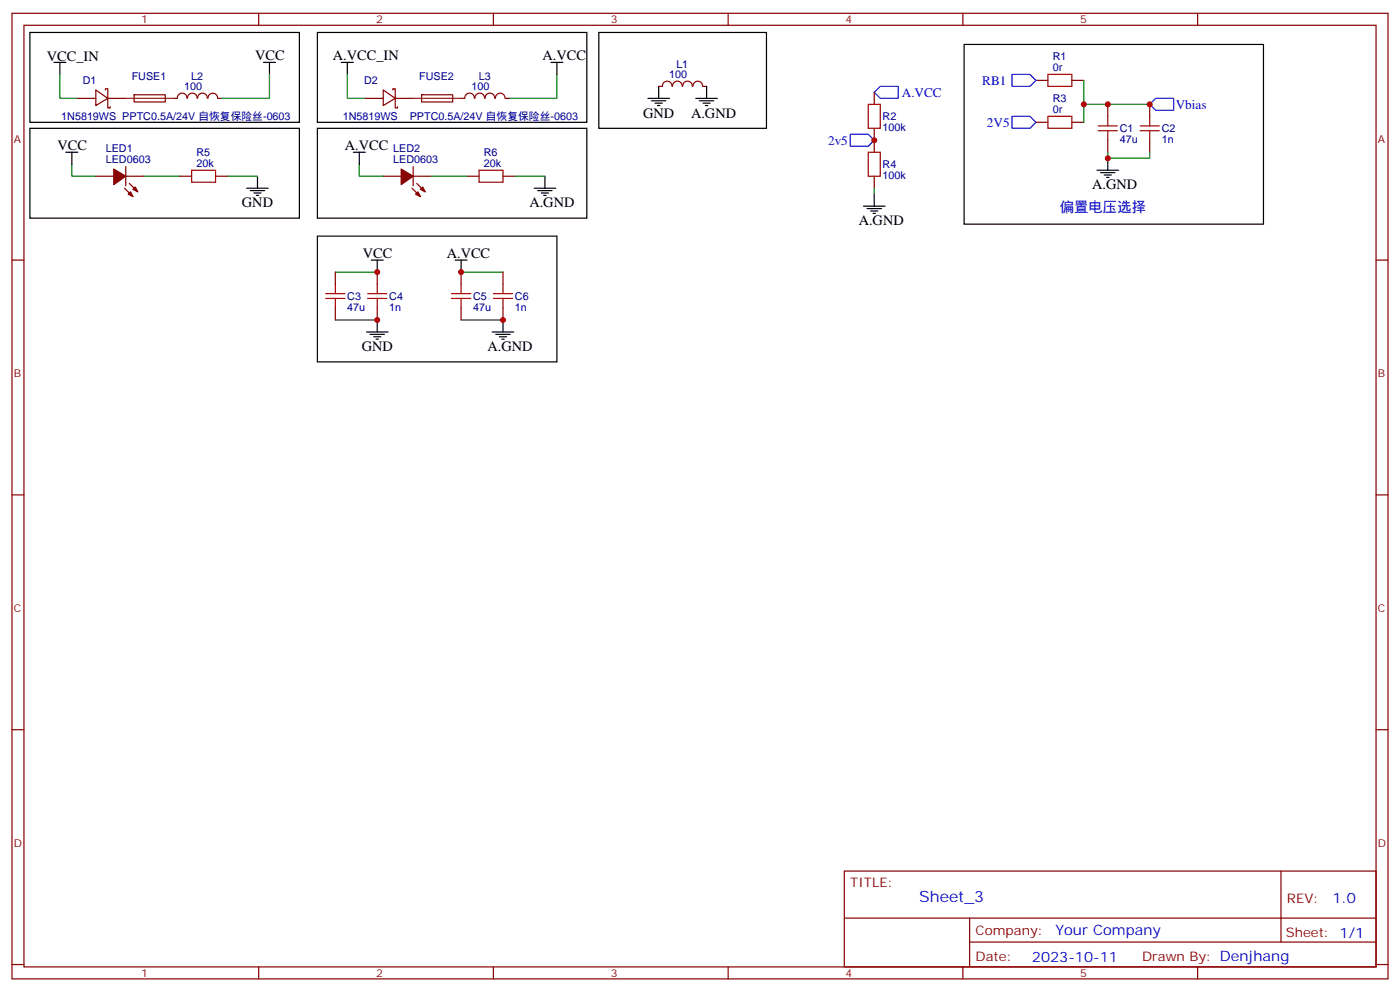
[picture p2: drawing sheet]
<svg xmlns="http://www.w3.org/2000/svg" width="412mm" height="292mm" viewBox="0 0 412 292" stroke-linecap="round" stroke-linejoin="round" font-family="sans-serif">
<g fill="none" stroke="#870000" stroke-width=".35">
<path d="M3.5 3.9h405.4v284.4h-405.4zM7.1 7.4h398.2v277.3h-398.2zM76.2 3.9v3.5M145.3 3.9v3.5M214.5 3.9v3.5M283.6 3.9v3.5M352.8 3.9v3.5M22.9 29h5.3M28.2 26.5l3.5 2.5-3.5 2.1zM31 26.5v-.4h.7v2.9M31.7 29v2.8h.8v-.4M31.7 29h5.3"/>
<path d="M39.5 27.9h9.1l.1 2.1h-9.2zM51.2 29h1M52.3 28.9a1.41 1.41 0 0 1 1.4-1.5 1.41 1.41 0 0 1 1.4 1.5M55.2 28.9a1.41 1.41 0 0 1 1.4-1.5 1.41 1.41 0 0 1 1.5 1.5M58.2 28.9a1.41 1.41 0 0 1 1.4-1.5 1.41 1.41 0 0 1 1.4 1.5M61.3 28.9a1.41 1.41 0 0 1 1.4-1.5 1.41 1.41 0 0 1 1.4 1.5M64.2 29h1.1M107.6 29h5.3M112.9 26.5l3.5 2.5-3.5 2.1zM115.7 26.5v-.4h.7v2.9M116.4 29v2.8h.7v-.4M116.4 29h5.3"/>
<path d="M124.2 27.9h9.1v2.1h-9.1zM139.7 28.9a1.41 1.41 0 0 0-1.4-1.5 1.41 1.41 0 0 0-1.4 1.5l-1.1 .1M139.9 28.9a1.41 1.41 0 0 1 1.4-1.5 1.41 1.41 0 0 1 1.4 1.5M142.9 28.9a1.41 1.41 0 0 1 1.4-1.5 1.41 1.41 0 0 1 1.4 1.5M145.9 28.9a1.41 1.41 0 0 1 1.5-1.5 1.41 1.41 0 0 1 1.4 1.5M148.9 29h1M194 25.4h1.1M195.1 25.4a1.41 1.41 0 0 1 1.4-1.5 1.41 1.41 0 0 1 1.4 1.5M198.1 25.4a1.41 1.41 0 0 1 1.4-1.5 1.41 1.41 0 0 1 1.4 1.5M201.1 25.4a1.41 1.41 0 0 1 1.4-1.5 1.41 1.41 0 0 1 1.4 1.5M204.2 25.4a1.41 1.41 0 0 1 1.4-1.5 1.41 1.41 0 0 1 1.4 1.5M207.1 25.4h1"/>
<path d="M257.5 27.2v3.5M257.5 37.8v7M305.2 23.7h3.5M305.2 36h3.5M315.7 23.7h3.6M315.7 36h3.6M326.3 30.7v3.6M338.7 30.7v3.6M28.2 51.9h5.3M36.7 55.4l2.5 2.5M37 51.9h5.3M37 49.1v5.6"/>
<path d="M38.1 54l2.5 2.5M52.9 51.9h3.5M63.5 51.9h3.5M112.9 51.9h5.3M121.4 55.4l2.4 2.5M121.7 51.9h5.3M121.7 49.1v5.6M122.8 54l2.4 2.5M137.6 51.9h3.5M148.2 51.9h3.5M257.5 51.9v3.5M326.3 41.3v3.5"/>
<path d="M338.7 41.3v3.5M3.5 76.6h3.6M405.3 76.6h3.6M98.8 80.1v3.5M98.8 90.7v3.5M111.1 80.1v3.5M111.1 90.7v3.5M135.8 80.1v3.5M135.8 90.7v3.5M148.2 80.1v3.5M148.2 90.7v3.5M3.5 145.7h3.6"/>
<path d="M405.3 145.7h3.6M3.5 214.9h3.6M405.3 214.9h3.6M248.7 256.5h156.6v28.2h-156.6zM377.3 256.5v20.9M248.7 270.4h156.5M285.6 277.4h119.6M285.6 270.4v14.1M3.5 284h3.6M76.2 284.7v3.6M145.3 284.7v3.6M214.5 284.7v3.6"/>
<path d="M283.6 284.7v3.6M352.8 284.7v3.6M405.3 284h3.6"/>
</g>
<g fill="none" stroke="#000" stroke-width=".35">
<path d="M8.8 9.6h79.4v26.4h-79.4zM15.9 18.4h3.5M17.6 18.4v3.5M77.6 18.4h3.5M79.4 18.4v3.5M93.5 9.6h79.4v26.4h-79.4zM100.5 18.4h3.6M102.3 18.4v3.5M162.3 18.4h3.5M164 18.4v3.5M176.4 9.6h49.4v28.2h-49.4zM284 13.1h88.2v52.9h-88.2z"/>
<path d="M8.8 37.8h79.4v26.4h-79.4zM93.5 37.8h79.4v26.4h-79.4zM190.9 29h6.3M191.9 29.7h4.2M193 30.4h2.1M193.7 31.1h.7M194 25.4v3.6M205 29h6.3M206 29.7h4.3M207.1 30.4h2.1M207.8 31.1h.7M208.1 25.4v3.6"/>
<path d="M19.4 44.8h3.5M21.2 44.8v3.6M72.7 55.4h6.3M73.7 56.1h4.3M74.8 56.8h2.1M75.5 57.5h.7M75.8 51.9v3.5M104.1 44.8h3.5M105.8 44.8v3.6M157.3 55.4h6.4M158.4 56.1h4.2M159.5 56.8h2.1"/>
<path d="M160.2 57.5h.7M160.5 51.9v3.5M257.5 57.2v3.5M323.1 50.1h6.4M324.2 50.8h4.2M325.3 51.5h2.1M326 52.2h.7M326.3 46.6v3.5M93.5 69.5h70.5v37.1h-70.5zM109.4 76.6h3.5M111.1 76.6v3.5M134.1 76.6h3.5"/>
<path d="M135.8 76.6v3.5M254.4 60.7h6.3M255.4 61.4h4.2M256.5 62.1h2.1M257.2 62.8h.7M107.9 97.8h6.4M109 98.5h4.2M110.1 99.2h2.1M110.8 99.9h.7M111.1 94.2v3.6M145 97.8h6.3M146 98.5h4.3"/>
<path d="M147.1 99.2h2.1M147.8 99.9h.7M148.2 94.2v3.6"/>
</g>
<g fill="none" stroke="#008700" stroke-width=".35">
<path d="M17.6 21.9v7.1h5.3M79.4 21.9v7.1h-14.1M102.3 21.9v7.1h5.3M164 21.9v7.1h-14.1M319.3 23.7v12.3M319.3 30.7h19.4M21.2 48.4v3.5h7M42.3 51.9h10.6M67 51.9h8.8M105.8 48.4v3.5h7.1M127 51.9h10.6M151.7 51.9h8.8"/>
<path d="M257.5 55.4v1.8M326.3 44.8v1.8h12.4v-1.8M98.8 94.2h12.3M98.8 80.1h12.3M135.8 94.2h12.4M135.8 80.1h12.4"/>
</g>
<g fill="none" stroke="#a10000" stroke-width=".35">
<path d="M255.8 30.7h3.5v7.1h-3.5zM308.7 21.9h7v3.5h-7zM308.7 34.3h7v3.5h-7zM323.5 38.5h5.6M323.5 37.1h5.6M326.3 34.3v2.8M326.3 38.5v2.8M335.8 38.5h5.7M335.8 37.1h5.7M338.7 34.3v2.8M338.7 38.5v2.8M56.4 50.1h7.1v3.6h-7.1z"/>
<path d="M141.1 50.1h7.1v3.6h-7.1zM255.8 44.8h3.5v7.1h-3.5zM96 87.9h5.6M96 86.5h5.6M98.8 83.6v2.9M98.8 87.9v2.8M108.3 87.9h5.6M108.3 86.5h5.6M111.1 83.6v2.9M111.1 87.9v2.8M133 87.9h5.6M133 86.5h5.6"/>
<path d="M135.8 83.6v2.9M135.8 87.9v2.8M145.3 87.9h5.7M145.3 86.5h5.7M148.2 83.6v2.9M148.2 87.9v2.8"/>
</g>
<g fill="#870000" stroke="#870000" stroke-width=".35">
<path d="M33.5 49.8l3.5 2.1-3.5 2.5z"/>
<path d="M37.7 57.2l.8-.7 .7 1.4z"/>
<path d="M39.9 55.1l.7 1.4-1.4-.7z"/>
<path d="M118.2 49.8l3.5 2.1-3.5 2.5z"/>
<path d="M122.4 57.2l.7-.7 .7 1.4z"/>
<path d="M124.5 55.1l.7 1.4-1.4-.7z"/>
</g>
<path d="M37 29h14.2M121.7 29h14.1" fill="none" stroke="#8c2424" stroke-width=".35"/>
<path d="M250.5 39.5h5.3l1.7 1.8-1.7 1.8h-5.3zM259.3 25.4h5.3v3.6h-5.3l-1.8-1.8zM298.1 34.3h5.3l1.8 1.7-1.8 1.8h-5.3zM298.1 21.9h5.3l1.8 1.8-1.8 1.7h-5.3zM340.4 29h5.3v3.5h-5.3l-1.7-1.8z" fill="none" stroke="#00f" stroke-width=".35"/>
<g fill="#c00">
<circle cx="257.5" cy="41.3" r=".88"/>
<circle cx="326.3" cy="46.6" r=".88"/>
<circle cx="338.7" cy="30.7" r=".88"/>
<circle cx="319.3" cy="30.7" r=".88"/>
<circle cx="326.3" cy="30.7" r=".88"/>
<circle cx="148.2" cy="94.2" r=".88"/>
<circle cx="135.8" cy="80.1" r=".88"/>
<circle cx="111.1" cy="94.2" r=".88"/>
<circle cx="111.1" cy="80.1" r=".88"/>
</g>
<text font-size="4.6" fill="#00f" x="270.8" y="265.5">Sheet_3</text>
<g font-size="4.2">
<text x="75.1" y="17.7">VCC</text>
<text x="98.1" y="17.7">A.VCC_IN</text>
<text x="159.8" y="17.7">A.VCC</text>
<text x="13.8" y="18">VCC_IN</text>
<text x="189.4" y="34.6">GND</text>
<text x="203.6" y="34.6">A.GND</text>
<text x="16.9" y="44.1">VCC</text>
<text x="101.6" y="44.1">A.VCC</text>
<text x="321.7" y="55.8">A.GND</text>
<text x="71.3" y="61.1">GND</text>
<text x="155.9" y="61.1">A.GND</text>
<text x="252.9" y="66.4">A.GND</text>
<text x="106.9" y="75.9">VCC</text>
<text x="131.6" y="75.9">A.VCC</text>
<text x="106.5" y="103.4">GND</text>
<text x="143.6" y="103.4">A.GND</text>
</g>
<g font-size="4.2" fill="#00f">
<text x="312.2" y="62.5">偏置电压选择</text>
<text x="392.5" y="265.8">1.0</text>
<text x="310.9" y="275.3">Your Company</text>
<text x="304" y="283.1">2023-10-11</text>
</g>
<g font-size="3.9" fill="#00f">
<text x="265.7" y="28.5">A.VCC</text>
<text x="289.4" y="24.9">RB1</text>
<text x="346.4" y="32">Vbias</text>
<text x="290.7" y="37.3">2V5</text>
<text x="243.9" y="42.6">2v5</text>
</g>
<g font-size="3.9" fill="#800">
<text x="250.5" y="261.1">TITLE:</text>
<text x="379.1" y="265.8">REV:</text>
<text x="287.4" y="275.3">Company:</text>
<text x="378.7" y="275.9">Sheet: 1/1</text>
<text x="287.4" y="283">Date:</text>
<text x="336.4" y="283.1">Drawn By: Denjhang</text>
</g>
<g font-size="3.2" fill="#800">
<text x="41.6" y="6.9">1</text>
<text x="110.8" y="6.9">2</text>
<text x="179.9" y="6.9">3</text>
<text x="249.1" y="6.9">4</text>
<text x="318.2" y="6.9">5</text>
<text x="4.1" y="42">A</text>
<text x="405.9" y="42">A</text>
<text x="4.1" y="111.2">B</text>
<text x="405.9" y="111.2">B</text>
<text x="4.1" y="180.3">C</text>
<text x="405.9" y="180.3">C</text>
<text x="4.1" y="249.4">D</text>
<text x="405.9" y="249.4">D</text>
<text x="41.6" y="287.7">1</text>
<text x="110.8" y="287.7">2</text>
<text x="179.9" y="287.7">3</text>
<text x="249.1" y="287.7">4</text>
<text x="318.2" y="287.7">5</text>
</g>
<g font-size="3.2" fill="#000080">
<text x="310.1" y="17.7">R1</text>
<text x="38.8" y="23.6">FUSE1</text>
<text x="56.4" y="23.4">L2</text>
<text x="123.5" y="23.6">FUSE2</text>
<text x="141" y="23.4">L3</text>
<text x="197.1" y="23.1">100</text>
<text x="199.2" y="19.9">L1</text>
<text x="310.1" y="20.8">0r</text>
<text x="24.4" y="24.8">D1</text>
<text x="54.2" y="26.6">100</text>
<text x="107.3" y="24.8">D2</text>
<text x="138.9" y="26.6">100</text>
<text x="18" y="35.4">1N5819WS PPTC0.5A/24V 自恢复保险丝-0603</text>
<text x="100.9" y="35.4">1N5819WS</text>
<text x="120.7" y="35.4">PPTC0.5A/24V 自恢复保险丝-0603</text>
<text x="260" y="35.4">R2</text>
<text x="310.1" y="33.2">0r</text>
<text x="310.1" y="30">R3</text>
<text x="260" y="38.6">100k</text>
<text x="329.8" y="38.9">C1</text>
<text x="342.2" y="39">C2</text>
<text x="31.2" y="44.8">LED1</text>
<text x="57.9" y="45.9">R5</text>
<text x="115.8" y="44.8">LED2</text>
<text x="142.5" y="45.9">R6</text>
<text x="329.8" y="42.1">47u</text>
<text x="342.2" y="42.1">1n</text>
<text x="31.2" y="48">LED0603</text>
<text x="57.9" y="49.1">20k</text>
<text x="115.8" y="48">LED0603</text>
<text x="142.5" y="49.1">20k</text>
<text x="260" y="52.7">100k</text>
<text x="260" y="49.5">R4</text>
<text x="102.3" y="88.3">C3</text>
<text x="114.7" y="88.3">C4</text>
<text x="139.3" y="88.3">C5</text>
<text x="151.7" y="88.3">C6</text>
<text x="102.3" y="91.5">47u</text>
<text x="114.7" y="91.5">1n</text>
<text x="139.3" y="91.5">47u</text>
<text x="151.7" y="91.5">1n</text>
</g>
</svg>
